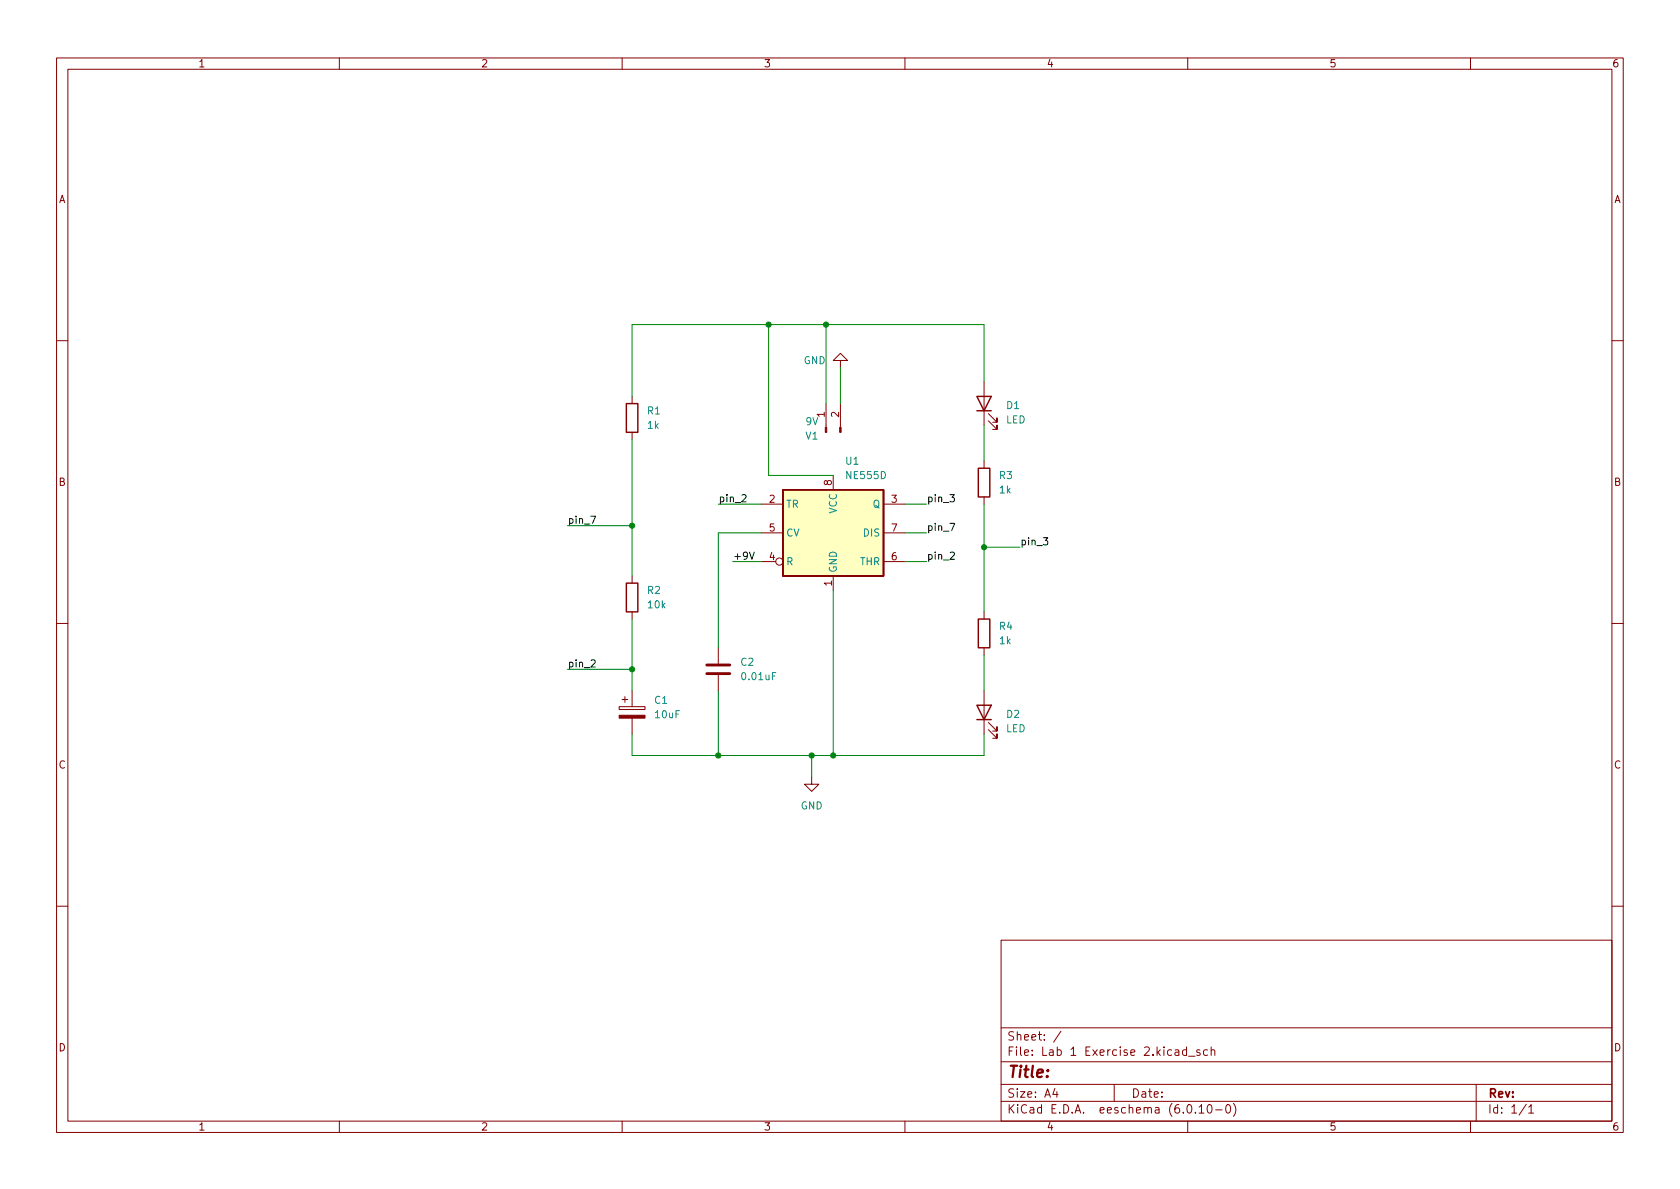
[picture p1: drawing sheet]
<svg xmlns="http://www.w3.org/2000/svg" width="297mm" height="210mm" viewBox="0 0 297 210" stroke-linecap="round" stroke-linejoin="round" font-family="sans-serif">
<g fill="none" stroke="#840000" stroke-width=".18">
<path d="M10 10.2h277v190.1h-277zM12 12.2h273v186.1h-273zM60 10.2v2M110 10.2v2M160 10.2v2M210 10.2v2M260 10.2v2M10 60.2h2M111.8 70.1v1.3M111.8 76.4v1.3M146 71.4v4.2M148.6 63.7h-1.3l1.3-1.2 1.3 1.2h-1.3v1.3"/>
<path d="M148.6 71.4v4.2M174 67.6v7.6M174.8 74.4l1.5 1.5v-.7v.7h-.8M174.8 73.1l1.5 1.6v-.8v.8h-.8M285 60.2h2M134.6 89.1h3.8M134.6 99.3h2.6M134.6 94.2h3.8M147.3 84.1v2.5M156.2 89.1h3.8M156.2 99.3h3.8M156.2 94.2h3.8"/>
<path d="M174 81.5v1.3M174 87.9v1.2M10 110.2h2M111.8 101.8v1.3M111.8 108.2v1.3M127 114.5v2.8M127 119.4v2.8M147.3 101.8v2.6M174 108.2v1.3M174 114.5v1.3M285 110.2h2M109.5 125h4.5v.5h-4.5z"/>
<path d="M110 123.7h1M110.5 123.2v1M111.8 122.2v2.8M111.8 127v2.8M143.5 137.4v1.3h1.3l-1.3 1.2-1.3-1.2h1.3M174 122.2v7.6M174.8 129l1.5 1.6v-.8v.8h-.8M174.8 127.8l1.5 1.5v-.8v.8h-.8M10 160.2h2M177 166.3h108v32h-108zM285 160.2h2M60 198.3v2"/>
<path d="M110 198.3v2M160 198.3v2M177 194.8h108M177 191.8h108M177 187.8h108M177 181.8h108M186.5 192.5l-.4 1h1M186.9 193v1M187.6 182.4l-1.3 1.9M197 191.8v3M209.8 185.7l-.4-.1-.3 .3v.4l.1 .3h.6M209.8 185.1v1.5"/>
<path d="M210 198.3v2M210.1 186.8h1.2M211.4 196.7v.1M212 195.8l.4-.5v1.5M212 196.8h.9M212.1 185.7l-.3-.1-.2 .2v.3l.5 .1v.4h-.5M213.5 185.7l-.4-.1-.3 .3v.4l.1 .3h.6M213.6 195.4l.2-.1a.81 .81 0 0 1 .6 .7 .81 .81 0 0 1-.3 .8h-.2a.81 .81 0 0 1-.5-.6 .81 .81 0 0 1 .2-.8zM214.1 185.8l.3-.2 .3 .1 .1 .9M214.1 185.1v1.5M214.9 196.3h1.2M216.9 195.4l.2-.1a.81 .81 0 0 1 .6 .7 .81 .81 0 0 1-.3 .8h-.2a.81 .81 0 0 1-.6-.6 .81 .81 0 0 1 .3-.8z"/>
<path d="M218.1 195.1a1.72 1.72 0 0 1 0 2.3M260 198.3v2M261 191.8v6.5M269.9 195.3l-1.3 1.9M270.3 195.8l.4-.5v1.5M270.3 196.8h.9"/>
<circle cx="137.8" cy="99.3" r=".63"/>
</g>
<path d="M138.4 86.6h17.8v15.2h-17.8z" fill="#ffffc2" stroke="#ffffc2" stroke-width=".18"/>
<path d="M110.7 71.4h2.1v5h-2.1zM172.7 70.1h2.6l-1.3 2.5zM172.7 72.6h2.6M138.4 86.6h17.8v15.2h-17.8zM173 82.8h2v5.1h-2zM110.7 103.1h2.1v5.1h-2.1zM173 109.5h2v5h-2zM172.7 124.7h2.6l-1.3 2.5zM172.7 127.2h2.6" fill="none" stroke="#840000" stroke-width=".25"/>
<g fill="#840000" stroke="#840000" stroke-width=".18">
<path d="M148.5 75.6h.2v.8h-.2z"/>
<path d="M145.9 75.6h.3v.8h-.3z"/>
<path d="M109.5 126.5h4.5v.5h-4.5z"/>
</g>
<path d="M125 119.1h4M125 117.6h4" fill="none" stroke="#840000" stroke-width=".51"/>
<path d="M104.5 91.3h.8l-.5 1.2M131.2 87.6l.5-.1 .2 .3-.8 .9h.8M132.5 97.6l.4 1.3 .5-1.3M168 87.5h.7l-.4 .5 .4 .1v.5l-.2 .1-.5-.1M168 92.5h.8l-.5 1.3M168 97.7l.5-.1 .2 .4-.7 .9h.7M184.5 95.1h.8l-.5 .5 .4 .1v.5l-.2 .2-.5-.2M104.5 116.8l.5-.1 .2 .3-.7 .9h.7" fill="none" stroke="#000" stroke-width=".18"/>
<g fill="none" stroke="#008400" stroke-width=".18">
<path d="M135.9 57.4v26.7h11.4M146 57.4v14M111.8 77.7v24.1M148.6 65v6.4M174 67.6v-10.2h-62.2v12.7M174 75.2v6.3M100.3 93h11.5M127 89.1h7.6M129.5 99.3h5.1M134.6 94.2h-7.6v20.3M160 99.3h3.8M160 89.1h3.8"/>
<path d="M160 94.2h3.8M174 89.1v19.1M174 96.8h6.3M100.3 118.4h11.5M111.8 109.5v12.7M147.3 104.4v29.2M174 115.8v6.4M111.8 129.8v3.8h62.2v-3.8M127 122.2v11.4M143.5 133.6v3.8"/>
</g>
<g fill="#008400" stroke="#008400" stroke-width=".18">
<circle cx="127" cy="133.6" r=".46"/>
<circle cx="111.8" cy="118.4" r=".46"/>
<circle cx="147.3" cy="133.6" r=".46"/>
<circle cx="143.5" cy="133.6" r=".46"/>
<circle cx="174" cy="96.8" r=".46"/>
<circle cx="111.8" cy="93" r=".46"/>
<circle cx="135.9" cy="57.4" r=".46"/>
<circle cx="146" cy="57.4" r=".46"/>
</g>
<text font-size="2.8" fill="#840000" x="178" y="190.6">Title:</text>
<g font-size="2.1" fill="#840000">
<text x="178" y="184">Sheet: /</text>
<text x="178" y="186.7">File: Lab 1 Exercise 2.kicad_sch</text>
<text x="178" y="196.9">KiCad E.D.A. eeschema (6.0.10-0)</text>
<text x="178" y="194.1">Size: A4</text>
<text x="200" y="194.1">Date:</text>
<text x="263" y="194.1">Rev:</text>
<text x="263" y="196.9">Id: 1/1</text>
</g>
<g font-size="1.8" fill="#840000">
<text x="35" y="11.9">1</text>
<text x="85" y="11.9">2</text>
<text x="135" y="11.9">3</text>
<text x="185" y="11.9">4</text>
<text x="235" y="11.9">5</text>
<text x="285" y="11.9">6</text>
<text x="10.3" y="35.9">A</text>
<text x="285.3" y="35.9">A</text>
<text x="145.8" y="73.8" transform="rotate(-90 145.8 73.8)">1</text>
<text x="148.3" y="73.8" transform="rotate(-90 148.3 73.8)">2</text>
<text x="10.3" y="85.9">B</text>
<text x="136" y="88.9">2</text>
<text x="147.1" y="85.8" transform="rotate(-90 147.1 85.8)">8</text>
<text x="157.6" y="88.9">3</text>
<text x="285.3" y="85.9">B</text>
<text x="136" y="94">5</text>
<text x="157.6" y="94">7</text>
<text x="136" y="99.1">4</text>
<text x="157.6" y="99.1">6</text>
<text x="147.1" y="103.6" transform="rotate(-90 147.1 103.6)">1</text>
<text x="10.3" y="135.9">C</text>
<text x="285.3" y="135.9">C</text>
<text x="10.3" y="185.9">D</text>
<text x="285.3" y="185.9">D</text>
<text x="35" y="199.9">1</text>
<text x="85" y="199.9">2</text>
<text x="135" y="199.9">3</text>
<text x="185" y="199.9">4</text>
<text x="235" y="199.9">5</text>
<text x="285" y="199.9">6</text>
</g>
<g font-size="1.8" fill="#008484">
<text x="142.1" y="64.4">GND</text>
<text x="114.5" y="73.3">R1</text>
<text x="114.5" y="75.8">1k</text>
<text x="142.5" y="77.7">V1</text>
<text x="142.5" y="75.2">9V</text>
<text x="177.8" y="74.9">LED</text>
<text x="178" y="72.3">D1</text>
<text x="149.6" y="82.2">U1</text>
<text x="138.9" y="89.8">TR</text>
<text x="149.8" y="84.7">NE555D</text>
<text x="154.3" y="89.8">Q</text>
<text x="176.7" y="84.7">R3</text>
<text x="176.7" y="87.2">1k</text>
<text x="138.9" y="94.9">CV</text>
<text x="148" y="90.9" transform="rotate(-90 148 90.9)">VCC</text>
<text x="152.8" y="94.9">DIS</text>
<text x="138.9" y="99.9">R</text>
<text x="148" y="101.3" transform="rotate(-90 148 101.3)">GND</text>
<text x="152.1" y="99.9">THR</text>
<text x="114.5" y="105">R2</text>
<text x="114.6" y="107.6">10k</text>
<text x="176.7" y="111.4">R4</text>
<text x="176.7" y="113.9">1k</text>
<text x="131" y="117.7">C2</text>
<text x="115.8" y="124.5">C1</text>
<text x="131.3" y="120.3">0.01uF</text>
<text x="115.9" y="127">10uF</text>
<text x="177.8" y="129.5">LED</text>
<text x="178" y="126.9">D2</text>
<text x="141.5" y="143.1">GND</text>
</g>
<g font-size="1.8">
<text x="127" y="88.8">pin_2</text>
<text x="163.8" y="88.8">pin_3</text>
<text x="100.3" y="92.6">pin_7</text>
<text x="163.8" y="93.9">pin_7</text>
<text x="129.5" y="99">+9V</text>
<text x="163.8" y="99">pin_2</text>
<text x="180.3" y="96.4">pin_3</text>
<text x="100.3" y="118">pin_2</text>
</g>
</svg>
